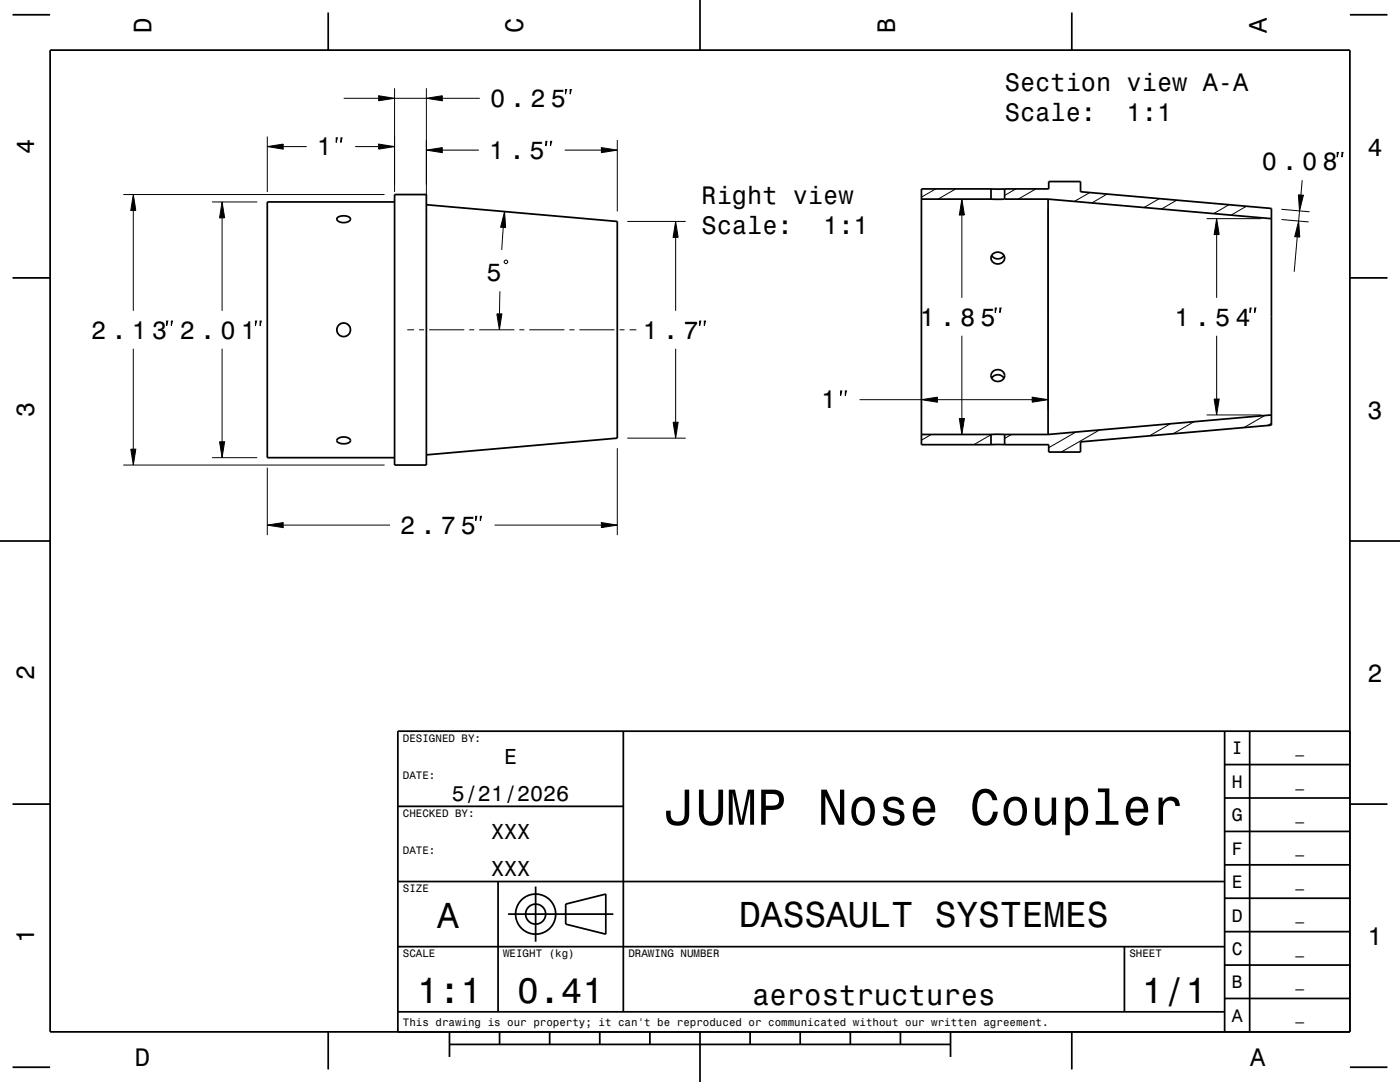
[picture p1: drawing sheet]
<svg xmlns="http://www.w3.org/2000/svg" width="279mm" height="216mm" viewBox="0 0 279 216" stroke-linecap="round" stroke-linejoin="round" font-family="sans-serif">
<g fill="none" stroke="#000" stroke-width=".2">
<path d="M68.6 19.6h7M75.6 19.1l3.1 .5-3.1 .5zM78.7 17.6v20.7M78.7 19.6h6.4M85.1 19.6l3.2-.5v1zM85.1 17.6v24.6M88.3 19.6h7.5M112.9 17.9h.2l-.2 .9zM113.8 17.9h.2l-.2 .9zM24.6 38.8h52.1M26.6 38.8l.5 3.2h-1zM53.3 29.3l3.2-.5v1z"/>
<path d="M53.3 27.3v11M56.5 29.3h4.7M67.1 27.5h.2l-.2 .9zM68 27.5h.3l-.3 .9zM70.9 29.3h4.7M75.6 28.8l3.1 .5-3.1 .5zM85.1 30l3.2-.5v1zM88.3 30h7.3M108.9 28.2h.3l-.3 .9zM109.9 28.2h.2l-.2 .9zM112.7 30h7.3M120 29.5l3.2 .5-3.2 .5z"/>
<path d="M123.2 28v14.2M186.7 37.7l-2.8 1.6M190.7 37.7l-3.5 2M192 39.7l.5 3.2h-1zM202.7 37.7l-2.2 1.3M206.7 37.7l-3.5 2M217.5 38.4l-3.1 1.8M221 38.7l-3.1 1.8M231.4 39.6l-3.1 1.8M234.9 39.9l-3.1 1.8M259.1 38.9l1 .1-.8 3.1zM259.9 36l-.3 2.9"/>
<path d="M266.9 30.4h.2l-.2 1zM267.8 30.4h.2l-.2 1zM26.6 42v20M42.3 40.3h9M44.3 40.3l.5 3.2h-1zM44.3 43.5v18.5M99.8 58.1l-.1 4.5M100.4 45.4l-.3 4.5M100.6 52.1l.3-.2h.2l.2 .2v.3l-.2 .2h-.2l-.3-.2zM100.7 42.2l.2 3.2-1-.1zM125.2 44.2h11.6M134.8 44.2l.5 3.2h-1z"/>
<path d="M134.8 47.4v14.6M183.9 41.7v40.1M192 42.9v16.5M209.2 41.7v40.1M240.8 43.6h10.9M242.8 43.6l.5 3.2h-1zM242.8 46.8v12.6M245.3 40.9l-3.1 1.7M248.8 41.2l-3.1 1.7M255.7 43.8l5.5 .5M255.7 41.8l5.6 .5M258.9 47.3l-.6 6.9"/>
<path d="M259.2 44.1l.2 3.2-1-.1zM259.3 42.1l-.1 2M26.6 69.6v20M33.3 64.1h.2l-.2 .9zM34.2 64.1h.2l-.2 .9zM44.3 69.6v18.5M51 64.1h.2l-.2 .9zM51.9 64.1h.2l-.2 .9zM81.3 65.8h1.3M83.6 65.8h1M85.6 65.8h7M93.6 65.8h1"/>
<path d="M95.6 65.8h7M99.2 62.6h1l-.5 3.2zM103.6 65.8h1M105.6 65.8h7M113.6 65.8h1M115.6 65.8h7M123.6 65.8h1M125.6 65.8h1.4M134.8 69.6v14.7M139.6 64.1h.3l-.3 .9zM140.6 64.1h.2l-.2 .9zM167.8 78h.2l-.2 .9z"/>
<path d="M168.7 78h.2l-.2 .9zM171.5 79.8h12.4M183.9 79.8l3.2-.6v1.1zM187.1 79.8h18.9M192 67v16.5M198.6 61.5h.3l-.3 .9zM199.5 61.5h.3l-.3 .9zM206 79.2l3.2 .6-3.2 .5zM242.3 79.6h1l-.5 3.2zM242.8 67v12.6M249.5 61.5h.2l-.2 .9zM250.4 61.5h.2l-.2 .9z"/>
<path d="M24.6 92.8h52.1M26.1 89.6h1l-.5 3.2zM42.3 91.3h9M43.8 88.1h1l-.5 3.2zM53.3 93.3v13.5M123.2 89.4v17.4M125.2 87.4h11.6M134.3 84.3h1l-.5 3.1zM185.9 86.7l-2 1.1M191.5 83.5h1l-.5 3.2zM197.8 86.8l-3.4 1.9M201.9 86.7l-1.4 .8"/>
<path d="M214.7 86.2l-5.4 3.1M219.4 85.8l-7.6 4.4M233.6 84.6l-4.2 2.4M238.3 84.1l-4.2 2.5M240.8 82.8h10.9M252.4 82.9l-4.1 2.4M253.7 84.5l-.7 .4M53.3 104.8l3.2-.5v1zM56.5 104.8h21.3M94.9 103h.3l-.3 1zM95.9 103h.2l-.2 1zM98.7 104.8h21.3"/>
<path d="M120 104.3l3.2 .5-3.2 .5z"/>
</g>
<g fill="none" stroke="#000" stroke-width=".35">
<path d="M2.5 2.9h7.5M10 10h259.4v195.9h-259.4zM65.5 2.5v7.5M139.7 0v10M213.9 2.5v7.5M269.4 2.9h7.5M78.7 38.8h6.4v54h-6.4zM183.9 39.7h13.9M197.8 37.7h2.7M197.8 39.7h2.7M197.8 37.7v2M197.8 37.7h-13.9v51h13.9"/>
<path d="M200.5 37.7h8.8v-1.5h6.3v2.1l38.1 3.3v43.2l-38.1 3.4v2h-6.3v-1.5h-8.8M200.5 37.7v2M200.5 39.7h8.7M209.2 39.7v47M209.2 39.7l44.5 3.9M2.5 55.4h7.5M67.4 43.4l.8-.3h1a.59 .59 0 0 1 .7 .6 .59 .59 0 0 1-.6 .6l-1 .1-.8-.3a.42 .42 0 0 1-.1-.7zM78.7 40.3h-25.4v51h25.4M85.1 40.9l38.1 3.3v43.2l-38.1 3.4M197.9 51a1.44 1.44 0 0 0 2.5 0M198.1 50.7a1.3 1.3 0 0 1 1.7-.3 1.3 1.3 0 0 1 .5 1.7 1.3 1.3 0 0 1-1.8 .5 1.3 1.3 0 0 1-.4-1.9zM269.4 55.4h7.5"/>
<path d="M197.9 75.5a1.44 1.44 0 0 1 2.5 0M198.1 74.2a1.28 1.28 0 0 1 1.8-.3 1.28 1.28 0 0 1 .3 1.8 1.31 1.31 0 0 1-1.7 .3 1.31 1.31 0 0 1-.6-1.6zM67.4 87.6a1.74 1.74 0 0 1 2.5 .3l-.2 .4-.4 .2h-1.4a.57 .57 0 0 1-.5-.3 .57 .57 0 0 1 0-.6zM183.9 86.7h13.9M197.8 86.7h2.7M197.8 88.7h2.7M197.8 86.7v2M200.5 86.7h8.7M200.5 86.7v2M253.7 82.8l-44.5 3.9M0 107.9h10M269.4 107.9h10"/>
<path d="M124.4 145.9v56M244.4 159.2h25M244.4 152.6h25M244.4 145.9v60M249.4 145.9v60M269.4 145.9h-190v60M2.5 160.5h7.5M79.4 175.9h165M79.4 160.9h45M99.4 175.9v26M106.9 176.9v11M244.4 179.2h25"/>
<path d="M244.4 172.6h25M244.4 165.9h25M269.4 160.5h7.5M79.4 188.9h165M101.4 182.4h21M112.9 180.4l8-2v8l-8-2zM224.4 188.9v13M244.4 199.2h25M244.4 192.6h25M244.4 185.9h25M2.5 213h7.5M65.5 205.9v7.5"/>
<path d="M79.4 201.9h165M89.7 208.4h100M89.7 205.9v5M99.7 205.9v2.5M109.7 205.9v2.5M119.7 205.9v2.5M129.7 205.9v2.5M139.7 205.9v10M149.7 205.9v2.5M159.7 205.9v2.5M169.7 205.9v2.5M179.7 205.9v2.5"/>
<path d="M189.7 205.9v5M213.9 205.9v7.5M269.4 213h7.5"/>
<circle cx="68.6" cy="65.8" r="1.36"/>
<circle cx="106.9" cy="182.4" r="2"/>
<circle cx="106.9" cy="182.4" r="4"/>
</g>
<g fill="#000">
<path d="M85.1 19.6l3.2-.5v1z" fill-rule="evenodd"/>
<path d="M53.3 29.3l3.2-.5v1z" fill-rule="evenodd"/>
<path d="M75.6 28.8l3.1 .5-3.1 .5z" fill-rule="evenodd"/>
<path d="M75.6 19.1l3.1 .5-3.1 .5z" fill-rule="evenodd"/>
<path d="M85.1 30l3.2-.5v1z" fill-rule="evenodd"/>
<path d="M120 29.5l3.2 .5-3.2 .5z" fill-rule="evenodd"/>
<path d="M259.1 38.9l1 .1-.8 3.1z" fill-rule="evenodd"/>
<path d="M26.6 38.8l.5 3.2h-1z" fill-rule="evenodd"/>
<path d="M44.3 40.3l.5 3.2h-1z" fill-rule="evenodd"/>
<path d="M100.7 42.2l.2 3.2-1-.1z" fill-rule="evenodd"/>
<path d="M134.8 44.2l.5 3.2h-1z" fill-rule="evenodd"/>
<path d="M192 39.7l.5 3.2h-1z" fill-rule="evenodd"/>
<path d="M242.8 43.6l.5 3.2h-1z" fill-rule="evenodd"/>
<path d="M259.2 44.1l.2 3.2-1-.1z" fill-rule="evenodd"/>
<path d="M99.2 62.6h1l-.5 3.2z" fill-rule="evenodd"/>
<path d="M183.9 79.8l3.2-.6v1.1z" fill-rule="evenodd"/>
<path d="M242.3 79.6h1l-.5 3.2z" fill-rule="evenodd"/>
<path d="M26.1 89.6h1l-.5 3.2z" fill-rule="evenodd"/>
<path d="M43.8 88.1h1l-.5 3.2z" fill-rule="evenodd"/>
<path d="M134.3 84.3h1l-.5 3.1z" fill-rule="evenodd"/>
<path d="M191.5 83.5h1l-.5 3.2z" fill-rule="evenodd"/>
<path d="M206 79.2l3.2 .6-3.2 .5z" fill-rule="evenodd"/>
<path d="M53.3 104.8l3.2-.5v1z" fill-rule="evenodd"/>
<path d="M120 104.3l3.2 .5-3.2 .5z" fill-rule="evenodd"/>
</g>
<text font-size="10.1" x="132.8" y="164.6">JUMP Nose Coupler</text>
<g font-size="7.2">
<text x="87.2" y="185.2">A</text>
<text x="147.5" y="185">DASSAULT SYSTEMES</text>
<text x="83.2" y="200.2">1:1</text>
<text x="103.2" y="200.2">0.41</text>
<text x="227.9" y="200.2">1/1</text>
</g>
<text font-size="5.8" x="150.1" y="200.5">aerostructures</text>
<g font-size="5">
<text x="30.2" y="6.5" transform="rotate(-90 30.2 6.5)">D</text>
<text x="104.4" y="6.5" transform="rotate(-90 104.4 6.5)">C</text>
<text x="178.6" y="6.5" transform="rotate(-90 178.6 6.5)">B</text>
<text x="252.8" y="6.5" transform="rotate(-90 252.8 6.5)">A</text>
<text x="97.8" y="21.4">0 . 2 5</text>
<text x="200.5" y="18.1">Section view A-A</text>
<text x="200.5" y="24.1">Scale:</text>
<text x="224.8" y="24.1">1:1</text>
<text x="6.8" y="30.7" transform="rotate(-90 6.8 30.7)">4</text>
<text x="63.2" y="31">1</text>
<text x="97.6" y="31.7">1 . 5</text>
<text x="251.8" y="33.9">0 . 0 8</text>
<text x="272.9" y="31">4</text>
<text x="140" y="40.7">Right view</text>
<text x="140" y="46.7">Scale:</text>
<text x="164.3" y="46.7">1:1</text>
<text x="97.1" y="56.1">5</text>
<text x="183.6" y="65">1 . 8 5</text>
<text x="234.4" y="65">1 . 5 4</text>
<text x="18.2" y="67.6">2 . 1 3</text>
<text x="35.9" y="67.6">2 . 0 1</text>
<text x="128.3" y="67.6">1 . 7</text>
<text x="6.8" y="83.2" transform="rotate(-90 6.8 83.2)">3</text>
<text x="163.9" y="81.5">1</text>
<text x="272.9" y="83.5">3</text>
<text x="79.9" y="106.5">2 . 7 5</text>
<text x="6.8" y="135.7" transform="rotate(-90 6.8 135.7)">2</text>
<text x="272.9" y="136">2</text>
<text x="6.8" y="188.2" transform="rotate(-90 6.8 188.2)">1</text>
<text x="272.9" y="188.5">1</text>
<text x="26.9" y="212.7">D</text>
<text x="249.5" y="212.7">A</text>
</g>
<g font-size="4.3">
<text x="100.6" y="152.4">E</text>
<text x="90.2" y="159.9">5/21/2026</text>
<text x="98" y="167.4">XXX</text>
<text x="98" y="174.9">XXX</text>
</g>
<g font-size="3.6">
<text x="245.8" y="150.5">I</text>
<text x="245.8" y="157.2">H</text>
<text x="245.8" y="163.9">G</text>
<text x="245.8" y="170.5">F</text>
<text x="245.8" y="177.2">E</text>
<text x="245.8" y="183.9">D</text>
<text x="245.8" y="190.5">C</text>
<text x="245.8" y="197.2">B</text>
<text x="245.8" y="203.9">A</text>
</g>
<g font-size="2.9">
<text x="258.5" y="150.3">_</text>
<text x="258.5" y="156.9">_</text>
<text x="258.5" y="163.6">_</text>
<text x="258.5" y="170.3">_</text>
<text x="258.5" y="176.9">_</text>
<text x="258.5" y="183.6">_</text>
<text x="258.5" y="190.3">_</text>
<text x="258.5" y="196.9">_</text>
<text x="258.5" y="203.6">_</text>
</g>
<g font-size="2.2">
<text x="80.4" y="148">DESIGNED BY:</text>
<text x="80.4" y="155.5">DATE:</text>
<text x="80.4" y="163">CHECKED BY:</text>
<text x="80.4" y="170.5">DATE:</text>
<text x="80.4" y="178">SIZE</text>
<text x="80.4" y="191">SCALE</text>
<text x="100.4" y="191">WEIGHT (kg)</text>
<text x="125.4" y="191">DRAWING NUMBER</text>
<text x="225.4" y="191">SHEET</text>
<text x="80.4" y="204.7">This drawing is our property; it can't be reproduced or communicated without our written agreement.</text>
</g>
</svg>
